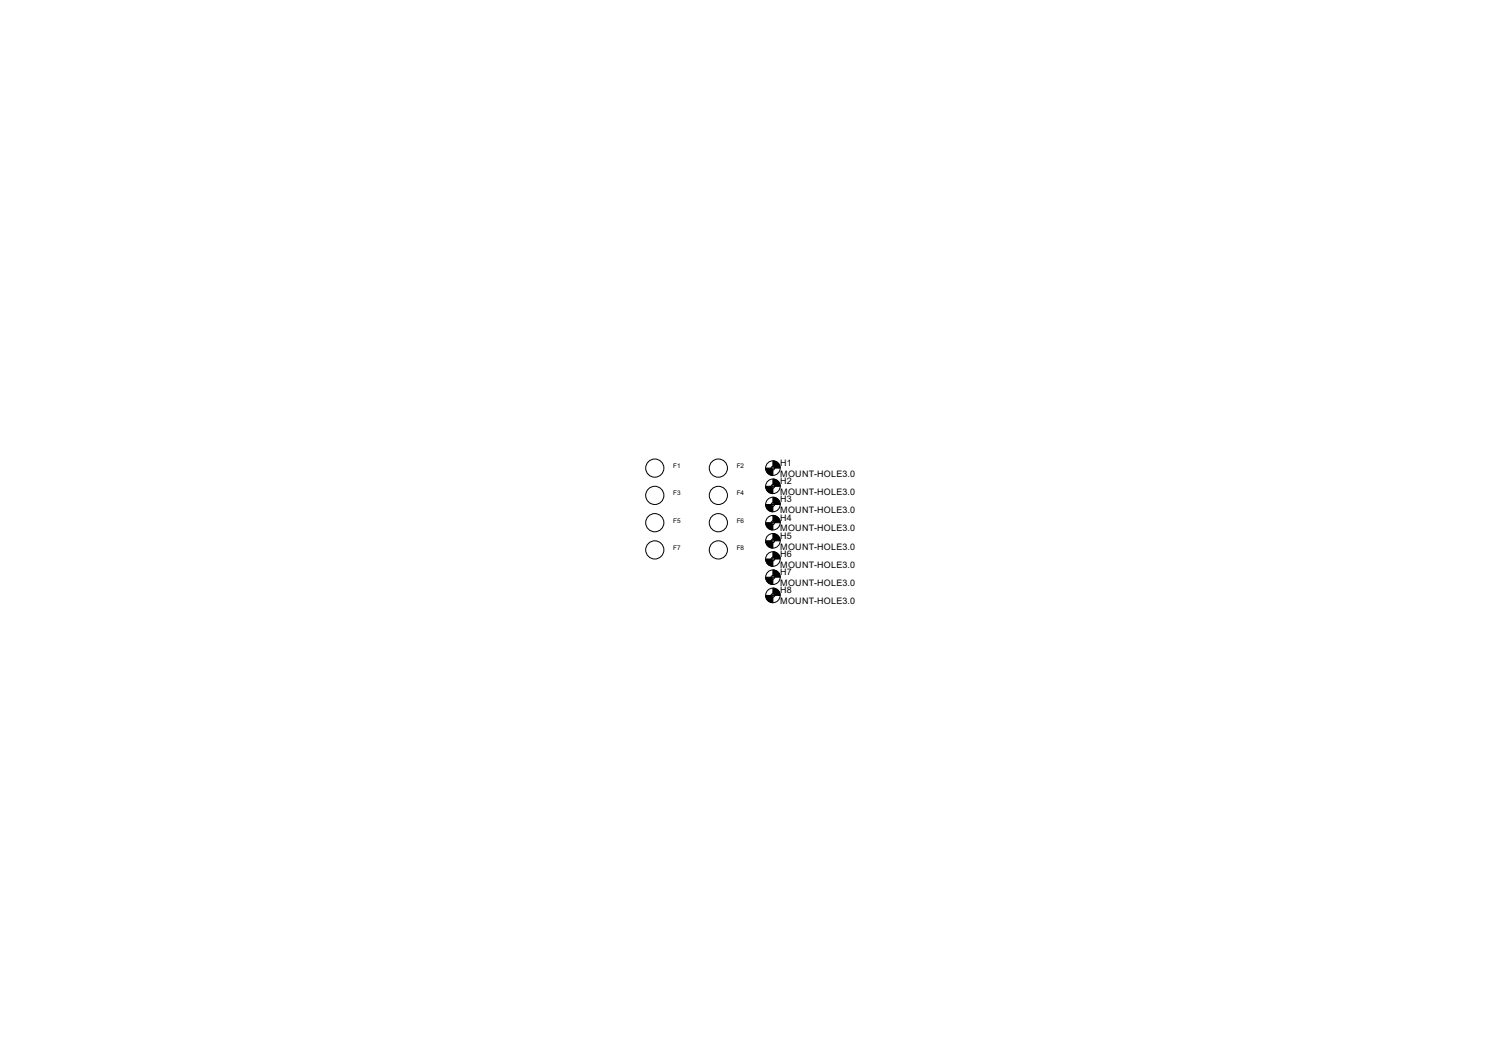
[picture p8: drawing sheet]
<svg xmlns="http://www.w3.org/2000/svg" width="420mm" height="297mm" viewBox="0 0 420 297" stroke-linecap="round" stroke-linejoin="round" font-family="sans-serif">
<g fill="#000" stroke="#000" stroke-width=".28">
<path d="M213.9 130.7h1.5l.1 .3 .4 .2v1.5a2 2 0 0 1-2-2z" fill-rule="evenodd"/>
<path d="M213.9 135.8h1.5l.1 .3 .4 .2v1.5a2 2 0 0 1-2-2z" fill-rule="evenodd"/>
<path d="M215.9 128.7a2.04 2.04 0 0 1 2.1 2h-1.6l-.5-.5z" fill-rule="evenodd"/>
<path d="M215.9 133.7a2.04 2.04 0 0 1 2.1 2.1h-1.6l-.5-.5z" fill-rule="evenodd"/>
<path d="M213.9 140.8h1.5l.1 .3 .4 .3v1.5a2.04 2.04 0 0 1-2-2.1z" fill-rule="evenodd"/>
<path d="M213.9 145.9h1.5l.1 .3 .4 .2v1.5a2 2 0 0 1-2-2z" fill-rule="evenodd"/>
<path d="M213.9 151h1.5l.1 .3 .4 .2v1.5a2 2 0 0 1-2-2z" fill-rule="evenodd"/>
<path d="M213.9 156.1h1.5l.1 .3 .4 .2v1.5a2 2 0 0 1-2-2z" fill-rule="evenodd"/>
<path d="M215.9 138.8a2 2 0 0 1 2.1 2h-1.6l-.2-.4-.3-.1z" fill-rule="evenodd"/>
<path d="M215.9 143.9a2 2 0 0 1 2.1 2h-1.6l-.2-.4-.3-.1z" fill-rule="evenodd"/>
<path d="M215.9 148.9a2.04 2.04 0 0 1 2.1 2.1h-1.6l-.5-.5z" fill-rule="evenodd"/>
<path d="M215.9 154a2.04 2.04 0 0 1 2.1 2.1h-1.6l-.5-.5z" fill-rule="evenodd"/>
<path d="M213.9 161.1h1.5l.1 .3 .4 .2v1.6a2.04 2.04 0 0 1-2-2.1z" fill-rule="evenodd"/>
<path d="M213.9 166.2h1.5l.1 .3 .4 .2v1.5a2 2 0 0 1-2-2z" fill-rule="evenodd"/>
<path d="M215.9 159.1a2 2 0 0 1 2.1 2h-1.6l-.2-.4-.3-.1z" fill-rule="evenodd"/>
<path d="M215.9 164.2a2 2 0 0 1 2.1 2h-1.6l-.2-.4-.3-.1z" fill-rule="evenodd"/>
</g>
<g fill="none" stroke="#000" stroke-width=".28">
<path d="M215.4 130.7h1M215.4 135.8h1M215.9 130.2v1M215.9 135.3v1M215.4 140.8h1M215.4 145.9h1M215.4 151h1M215.4 156.1h1M215.9 140.3v1.1M215.9 145.4v1M215.9 150.5v1M215.9 155.6v1"/>
<path d="M215.4 161.1h1M215.4 166.2h1M215.9 160.6v1M215.9 165.7v1"/>
<circle cx="182.9" cy="138.3" r="2.54"/>
<circle cx="182.9" cy="130.7" r="2.54"/>
<circle cx="200.7" cy="130.7" r="2.54"/>
<circle cx="200.7" cy="138.3" r="2.54"/>
<circle cx="215.9" cy="135.8" r="2.03"/>
<circle cx="215.9" cy="130.7" r="2.03"/>
<circle cx="215.9" cy="135.8" r=".51"/>
<circle cx="215.9" cy="130.7" r=".51"/>
<circle cx="182.9" cy="153.5" r="2.54"/>
<circle cx="182.9" cy="145.9" r="2.54"/>
<circle cx="200.7" cy="153.5" r="2.54"/>
<circle cx="200.7" cy="145.9" r="2.54"/>
<circle cx="215.9" cy="151" r="2.03"/>
<circle cx="215.9" cy="145.9" r="2.03"/>
<circle cx="215.9" cy="156.1" r="2.03"/>
<circle cx="215.9" cy="140.8" r="2.03"/>
<circle cx="215.9" cy="140.8" r=".51"/>
<circle cx="215.9" cy="156.1" r=".51"/>
<circle cx="215.9" cy="145.9" r=".51"/>
<circle cx="215.9" cy="151" r=".51"/>
<circle cx="215.9" cy="166.2" r="2.03"/>
<circle cx="215.9" cy="161.1" r="2.03"/>
<circle cx="215.9" cy="161.1" r=".51"/>
<circle cx="215.9" cy="166.2" r=".51"/>
</g>
<g font-size="2.8">
<text x="218" y="130.1">H1</text>
<text x="218" y="133.2">MOUNT-HOLE3.0</text>
<text x="218" y="135.2">H2</text>
<text x="218" y="138.2">MOUNT-HOLE3.0</text>
<text x="218" y="143.3">MOUNT-HOLE3.0</text>
<text x="218" y="140.3">H3</text>
<text x="218" y="148.4">MOUNT-HOLE3.0</text>
<text x="218" y="145.3">H4</text>
<text x="218" y="153.4">MOUNT-HOLE3.0</text>
<text x="218" y="150.4">H5</text>
<text x="218" y="155.5">H6</text>
<text x="218" y="158.5">MOUNT-HOLE3.0</text>
<text x="218" y="160.6">H7</text>
<text x="218" y="163.6">MOUNT-HOLE3.0</text>
<text x="218" y="165.6">H8</text>
<text x="218" y="168.7">MOUNT-HOLE3.0</text>
</g>
<g font-size="2">
<text x="188" y="130.7">F1</text>
<text x="205.8" y="130.7">F2</text>
<text x="188" y="138.3">F3</text>
<text x="205.8" y="138.3">F4</text>
<text x="188" y="145.9">F5</text>
<text x="205.8" y="145.9">F6</text>
<text x="188" y="153.5">F7</text>
<text x="205.8" y="153.5">F8</text>
</g>
</svg>
